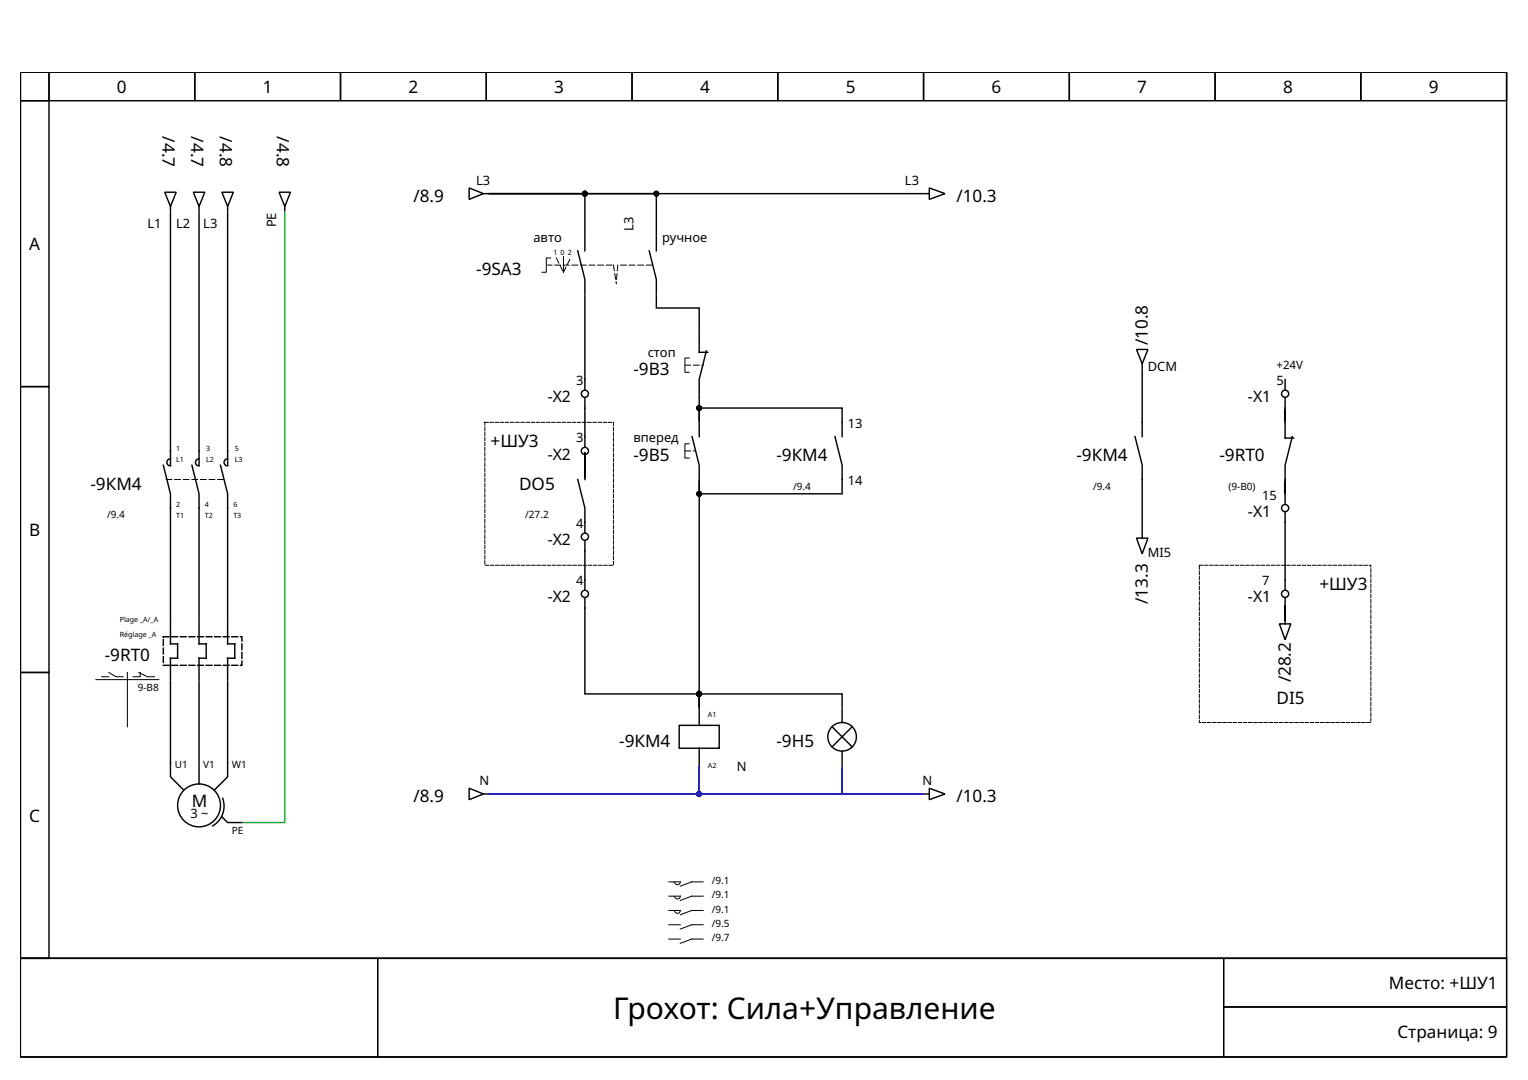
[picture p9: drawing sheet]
<svg xmlns="http://www.w3.org/2000/svg" width="297mm" height="210mm" viewBox="0 0 297 210" stroke-linecap="round" stroke-linejoin="round" font-family="sans-serif">
<g fill="none" stroke="#000" stroke-width=".28">
<path d="M4 14h288.9v172.3h-288.9zM4 14h5.5v5.6h-5.5zM4 19.6h5.5v55.5h-5.5zM9.5 14h28.4v5.6h-28.4zM37.9 14h28.3v5.6h-28.3zM66.2 14h28.3v5.6h-28.3zM94.5 14h28.4v5.6h-28.4zM122.9 14h28.3v5.6h-28.3zM151.2 14h28.3v5.6h-28.3zM179.5 14h28.4v5.6h-28.4zM207.9 14h28.3v5.6h-28.3zM236.2 14h28.3v5.6h-28.3z"/>
<path d="M264.5 14h28.4v5.6h-28.4zM32 37.4h2.2l-1.1 2.7zM37.6 37.4h2.2l-1.1 2.7zM43.1 37.4h2.3l-1.2 2.7zM54.3 37.4h2.2l-1.1 2.7zM91.2 36.5l2.8 1.1-2.8 1.1zM94 37.6h.8M95.1 37.6h18.6v8.1M95.1 37.6h84.4M95.1 37.6h32.5v8.1M179.8 37.6h.8M180.6 36.5l3.1 1.1-3.1 1.1z"/>
<path d="M33.1 41.2v49.2M33.1 40.1v.9M38.7 41.2v49.2M38.7 40.1v.9M44.2 41.2v49.2M44.2 40.1v.9M55.4 40.1v.9M112.3 48.7l1.4 5.6v2.8M113.7 57.4v18.3M113.7 46v2.7M126.2 48.7l1.4 5.6v2.8M127.6 57.4v2.5h8.3v5.2"/>
<path d="M127.6 46v2.7M4 75.1h5.5v55.6h-5.5zM113.7 77.4v9.4M135.9 76.8v5v-2.5h27.8v5.6M135.9 65.4v3.1h1.7M137.3 68.2l-1.4 5.5v2.8M220.9 67.9h2.3l-1.2 2.8zM222 71.8v13.1M222 70.7v.8M249.8 77.4v7.7h1.7M249.8 73.7v2M31.7 90.4l1.4 5.6v24.7"/>
<path d="M33.1 89.2a.69 .69 0 0 0-.7 .7 .69 .69 0 0 0 .7 .7M37.3 90.4l1.4 5.6v24.7M38.7 89.2a.69 .69 0 0 0-.7 .7 .69 .69 0 0 0 .7 .7M42.9 90.4l1.3 5.6v24.7M44.2 89.2a.69 .69 0 0 0-.6 .7 .69 .69 0 0 0 .6 .7M112.3 93.2l1.4 5.6v4.7M113.7 87.9v5zM113.7 88.5v4.7M134.5 84.9l1.4 5.5v2.8M135.9 82.1v2.8M162.3 84.9l1.4 5.5v5.6h-27.8v-2.5v43.9M220.7 84.9l1.3 5.5v13.1"/>
<path d="M249.8 99.6v15M251.2 84.9l-1.4 5.5v7.5M113.7 116.3v18.6h22.2v2.5M113.7 105.1v9.5M220.9 104.6h2.3l-1.2 3zM222 103.8v.8M249.8 116.3v4.4v-3.1v2.5M4 130.7h5.5v55.6h-5.5zM33.1 132.4v18.6l2.5 2.5M33.1 121v4.1h1.4v2.8h-1.4v4.2M38.7 132.4v15.5M38.7 121v4.1h1.4v2.8h-1.4v4.2"/>
<path d="M44.2 132.4v18.6l-2.5 2.5M44.2 121v4.1h1.4v2.8h-1.4v4.2M135.9 137.4v-3.2v.7h27.8v2.5M135.9 137.6v3.4M163.7 137.6v2.8M248.7 121.3h2.2l-1.1 3zM249.8 120.4v.9M38.7 148.2v4.2M43.1 158.8l1.1 1.1h2.8M43.3 155.2a4.4 4.4 0 0 1-2 5.3M91.2 153.2l2.8 1.1-2.8 1.1zM94 154.3h.8"/>
<path d="M132 141h7.8v4.4h-7.8zM135.9 145.4v3.4M161.8 141.2l3.9 4M163.7 146v2.8M165.7 141.2l-3.9 4M179.8 154.3h.8M180.6 153.2l3.1 1.1-3.1 1.1zM4 186.3h288.9v19.1h-288.9z"/>
<circle cx="113.7" cy="76.5" r=".69"/>
<circle cx="249.8" cy="76.5" r=".69"/>
<circle cx="113.7" cy="87.6" r=".69"/>
<circle cx="249.8" cy="98.8" r=".69"/>
<circle cx="113.7" cy="115.4" r=".69"/>
<circle cx="113.7" cy="104.3" r=".69"/>
<circle cx="249.8" cy="115.4" r=".69"/>
<circle cx="38.7" cy="156.5" r="4.2"/>
<circle cx="163.7" cy="143.2" r="2.78"/>
</g>
<g fill="none" stroke="#000" stroke-width=".19">
<path d="M107 50.1h-.8v2.8h-.8M109.5 49.9v3M134 69.6h-.9v2.8h.9M134 86.3h-.9v2.7h.9M18.7 132.1h12.2M19.8 131.5h1.4M21.2 130.7l1.3 .8h1.4M24.8 130.7v10.6M27 130.7l1.7 .8h1.3M27.3 130.7v.8h-1.4M130 171.4h2.2a.56 .56 0 0 1-.5 .6 .56 .56 0 0 1-.6-.6M130 174.2h2.2a.56 .56 0 0 1-.5 .5 .56 .56 0 0 1-.6-.5"/>
<path d="M130 177h2.2a.56 .56 0 0 1-.5 .5 .56 .56 0 0 1-.6-.5M130 179.7h2.2M136.7 171.4h-2.2l-2.3 .8M136.7 174.2h-2.2l-2.3 .8M136.7 177h-2.2l-2.3 .8M136.7 179.7h-2.2l-2.3 .9M4 186.3h69.4v19.1h-69.4zM73.4 186.3h164.5v19.1h-164.5zM130 182.5h2.2M136.7 182.5h-2.2l-2.3 .8M237.9 186.3h55v9.4h-55zM237.9 195.7h55v9.7h-55z"/>
</g>
<path d="M94.3 82.1h25v27.8h-25zM233.2 109.9h33.3v30.5h-33.3z" fill="none" stroke="#000" stroke-width=".19" stroke-dasharray=".7 .3"/>
<path d="M108.1 50.1l1.4 2.8M109.5 52.9l1.4-2.8M119 51.5h-12.5M119.3 51.5l.5 3.6M120.1 51.5l-.3 3.4M126.8 51.5h-6.7M133.1 71h3.7M32.3 93.2h11.1M133.1 87.6h2" fill="none" stroke="#000" stroke-width=".19" stroke-dasharray="1.1 .6"/>
<path d="M31.7 123.8h15.3v5.5h-15.3z" fill="none" stroke="#000" stroke-width=".28" stroke-dasharray="1.1 .6"/>
<g fill="#000" stroke="#000" stroke-width=".28">
<circle cx="113.7" cy="37.6" r=".42"/>
<circle cx="127.6" cy="37.6" r=".42"/>
<circle cx="135.9" cy="79.3" r=".42"/>
<circle cx="135.9" cy="96" r=".42"/>
<circle cx="135.9" cy="134.9" r=".42"/>
</g>
<path d="M163.7 149v5.3h-27.8v-5.3v5.3h-40.8h84.4" fill="none" stroke="#0001ff" stroke-width=".28"/>
<circle cx="135.9" cy="154.3" r=".42" fill="#0001ff" stroke="#0001ff" stroke-width=".28"/>
<path d="M55.4 41.2v118.7h-8.1" fill="none" stroke="#0eb22f" stroke-width=".28"/>
<text font-size="5.8" x="119.2" y="198.1">Грохот: Сила+Управление</text>
<g font-size="3.3">
<text x="22.7" y="18.1">0</text>
<text x="51.1" y="18.1">1</text>
<text x="79.4" y="18.1">2</text>
<text x="107.7" y="18.1">3</text>
<text x="136.1" y="18.1">4</text>
<text x="164.4" y="18.1">5</text>
<text x="192.8" y="18.1">6</text>
<text x="221.1" y="18.1">7</text>
<text x="249.4" y="18.1">8</text>
<text x="277.8" y="18.1">9</text>
<text x="31.6" y="26.5" transform="rotate(90 31.6 26.5)">/4.7</text>
<text x="37.2" y="26.5" transform="rotate(90 37.2 26.5)">/4.7</text>
<text x="42.7" y="26.5" transform="rotate(90 42.7 26.5)">/4.8</text>
<text x="53.8" y="26.5" transform="rotate(90 53.8 26.5)">/4.8</text>
<text x="80.4" y="39.2">/8.9</text>
<text x="185.9" y="39.2">/10.3</text>
<text x="5.7" y="48.6">A</text>
<text x="92.6" y="53.5">-9SA3</text>
<text x="223.2" y="67.1" transform="rotate(-90 223.2 67.1)">/10.8</text>
<text x="123.1" y="72.9">-9B3</text>
<text x="95.4" y="86.8">+ШУ3</text>
<text x="123.1" y="89.6">-9B5</text>
<text x="150.9" y="89.6">-9КM4</text>
<text x="209.3" y="89.6">-9КM4</text>
<text x="237" y="89.6">-9RT0</text>
<text x="17.6" y="95.1">-9КM4</text>
<text x="100.9" y="95.1">DO5</text>
<text x="5.7" y="104.2">B</text>
<text x="223.2" y="117.4" transform="rotate(-90 223.2 117.4)">/13.3</text>
<text x="256.5" y="114.6">+ШУ3</text>
<text x="20.4" y="128.5">-9RT0</text>
<text x="248.2" y="136.8">DI5</text>
<text x="250.9" y="132.6" transform="rotate(-90 250.9 132.6)">/28.2</text>
<text x="120.4" y="145.1">-9КM4</text>
<text x="150.9" y="145.1">-9H5</text>
<text x="80.4" y="155.8">/8.9</text>
<text x="185.9" y="155.8">/10.3</text>
<text x="5.7" y="159.7">C</text>
<text x="37.3" y="156.8">M</text>
<text x="270" y="192.2">Место: +ШУ1</text>
<text x="271.7" y="201.8">Страница: 9</text>
</g>
<g font-size="3.1">
<text x="106.5" y="78.2">-X2</text>
<text x="242.6" y="78.2">-X1</text>
<text x="106.5" y="89.3">-X2</text>
<text x="242.6" y="100.4">-X1</text>
<text x="106.5" y="106">-X2</text>
<text x="106.5" y="117.1">-X2</text>
<text x="242.6" y="117.1">-X1</text>
</g>
<g font-size="2.5">
<text x="92.6" y="36">L3</text>
<text x="175.9" y="36">L3</text>
<text x="28.7" y="44.3">L1</text>
<text x="34.2" y="44.3">L2</text>
<text x="39.5" y="44.3">L3</text>
<text x="53.7" y="44.2" transform="rotate(-90 53.7 44.2)">PE</text>
<text x="103.7" y="47.1">авто</text>
<text x="123.1" y="44.9" transform="rotate(-90 123.1 44.9)">L3</text>
<text x="128.7" y="47.1">ручное</text>
<text x="125.9" y="69.3">стоп</text>
<text x="112" y="74.9">3</text>
<text x="223.2" y="72.1">DCM</text>
<text x="248.2" y="74.9">5</text>
<text x="164.8" y="83.2">13</text>
<text x="112" y="86">3</text>
<text x="123.1" y="86">вперед</text>
<text x="164.8" y="94.3">14</text>
<text x="245.4" y="97.1">15</text>
<text x="112" y="102.6">4</text>
<text x="112" y="113.8">4</text>
<text x="223.2" y="108.2">MI5</text>
<text x="245.4" y="113.8">7</text>
<text x="143.2" y="149.9">N</text>
<text x="93.2" y="152.6">N</text>
<text x="179.4" y="152.6">N</text>
<text x="37" y="159">3 ~</text>
</g>
<text font-size="2.2" x="248.2" y="71.8">+24V</text>
<g font-size="1.9">
<text x="154.2" y="95.1">/9.4</text>
<text x="212.5" y="95.1">/9.4</text>
<text x="238.8" y="95.1">(9-B0)</text>
<text x="20.8" y="100.7">/9.4</text>
<text x="102.1" y="100.7">/27.2</text>
<text x="26.8" y="134.3">9-B8</text>
<text x="34" y="149.3">U1</text>
<text x="39.5" y="149.3">V1</text>
<text x="45.1" y="149.3">W1</text>
<text x="45.1" y="162.1">PE</text>
<text x="138.4" y="171.8">/9.1</text>
<text x="138.4" y="174.6">/9.1</text>
<text x="138.4" y="177.4">/9.1</text>
<text x="138.4" y="180.1">/9.5</text>
<text x="138.4" y="182.9">/9.7</text>
</g>
<g font-size="1.4">
<text x="107.6" y="49.6">1</text>
<text x="109" y="49.6">0</text>
<text x="110.4" y="49.6">2</text>
<text x="34.2" y="87.6">1</text>
<text x="34.2" y="89.9">L1</text>
<text x="40.1" y="87.6">3</text>
<text x="40.1" y="89.9">L2</text>
<text x="45.6" y="87.6">5</text>
<text x="45.6" y="89.9">L3</text>
<text x="34.2" y="98.5">2</text>
<text x="34.2" y="100.7">T1</text>
<text x="39.8" y="98.5">4</text>
<text x="39.8" y="100.7">T2</text>
<text x="45.4" y="98.5">6</text>
<text x="45.4" y="100.7">T3</text>
<text x="23.3" y="121">Plage _A/_A</text>
<text x="23.3" y="123.8">Réglage _A</text>
<text x="137.6" y="139.3">A1</text>
<text x="137.6" y="149.3">A2</text>
</g>
</svg>
